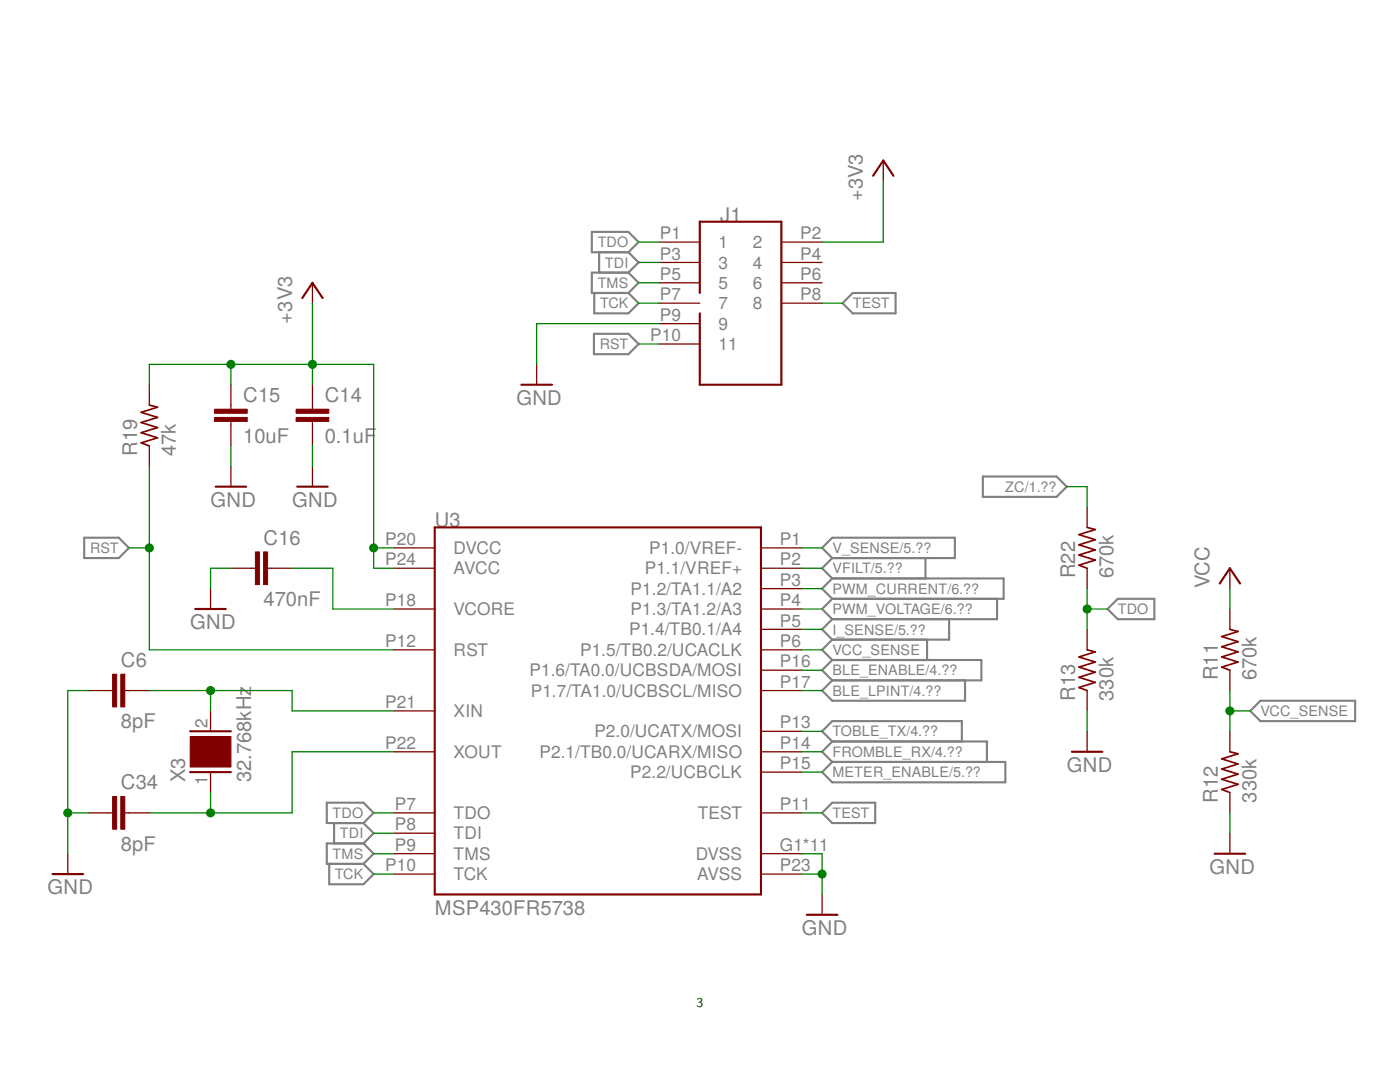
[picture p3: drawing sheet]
<svg xmlns="http://www.w3.org/2000/svg" width="279mm" height="216mm" viewBox="0 0 279 216" stroke-linecap="round" stroke-linejoin="round" font-family="sans-serif">
<g fill="none" stroke="#808080" stroke-width=".42">
<path d="M118.1 46.3h7.3l2 2-2 2h-7.3zM118.6 58.5v4h6.8l2-2-2-2M119.6 50.3v4.1M125.4 54.4h-7.3v4.1h7.3M125.4 50.3l2 2.1-2 2M125.4 54.4l2 2-2 2.1M170.2 58.5h8.5v4h-8.5l-2.1-2zM118.5 66.6h6.9l2 2-2 2.1h-6.9zM196.2 95.1h14.7l2 2-2 2h-14.7zM16.8 107.3h6.9l2 2-2 2.1h-6.9zM164.1 109.3l2-2h24.5v4.1h-24.5zM166.1 115.4h34.2v4.1h-34.2"/>
<path d="M166.1 115.4l-2 2.1 2 2M166.1 119.5l-2 2 2 2M166.1 111.4l-2 2 2 2M184.7 111.4v4M199 119.5v4h-32.9M166.1 131.7l-2 2 2 2.1M166.1 131.7h29.8v4.1h-29.8M166.1 123.5l-2 2.1 2 2M166.1 135.8l-2 2 2 2h26.5v-4M166.1 127.6l-2 2.1 2 2M185 127.6v4.1M189.4 123.5v4.1h-23.3"/>
<path d="M221 121.5l2.1-2h7.3v4h-7.3zM164.1 154.1l2-2.1h34.5v4.1h-34.5zM166.1 148l-2-2.1 2-2h25.9v4.1M166.1 148l-2 2 2 2M166.1 148h30.9v4M249.5 141.9l2-2.1h18.9v4.1h-18.9zM65.2 160.2h7.3l2.1 2-2.1 2h-7.3zM65.7 172.4v4h6.8l2.1-2-2.1-2M66.7 164.2v4.1M72.5 168.3h-7.3v4.1h7.3M72.5 164.2l2.1 2.1-2.1 2M72.5 168.3l2.1 2-2.1 2.1"/>
<path d="M164.1 162.2l2-2h8.6v4h-8.6z"/>
</g>
<g fill="none" stroke="#800000" stroke-width=".25">
<path d="M176.3 32v4.1M62.4 56.4v4.1M131.5 56.4h8.2M131.5 52.4h8.2M131.5 48.3h8.2M155.9 56.4h8.2M155.9 52.4h8.2M155.9 48.3h8.2M29.8 76.8v4M46.1 76.8v4.9M62.4 76.8v4.9M107.1 72.7v4.1"/>
<path d="M131.5 60.5h8.2M131.5 64.6h8.2M131.5 68.6h8.2M155.9 60.5h8.2M29.8 89v4M46.1 84.1v4.9M46.1 93v4.1M62.4 84.1v4.9M62.4 93v4.1M42 117.5v4M46.1 113.4h4.9M53.4 113.4h4.9"/>
<path d="M78.6 113.4h8.2M78.6 109.3h8.2M151.9 113.4h8.1M151.9 109.3h8.1M151.9 117.5h8.1M217 101.2v4M217 113.4v4.1M245.4 113.4v4.1M17.6 137.8h4.9M24.9 137.8h4.9M78.6 121.5h8.2M78.6 129.7h8.2"/>
<path d="M151.9 121.5h8.1M151.9 129.7h8.1M151.9 125.6h8.1M151.9 133.7h8.1M151.9 137.8h8.1M217 125.6v4.1M217 137.8v4.1M245.4 121.5v4.1M245.4 133.7v4.1M42 141.9v4M42 154.1v4M78.6 141.9h8.2"/>
<path d="M78.6 150h8.2M151.9 150h8.1M151.9 145.9h8.1M151.9 154.1h8.1M217 145.9v4.1M245.4 145.9v4.1M245.4 158.1v4.1M13.5 170.3v4.1M17.6 162.2h4.9M24.9 162.2h4.9M78.6 162.2h8.2M78.6 166.3h8.2"/>
<path d="M78.6 170.3h8.2M78.6 174.4h8.2M151.9 162.2h8.1M151.9 170.3h8.1M151.9 174.4h8.1M164.1 178.5v4M245.4 166.3v4"/>
</g>
<g fill="none" stroke="#800000" stroke-width=".42">
<path d="M174.2 35.1l2.1-3.1 2 3.1M60.3 59.5l2.1-3.1 2 3.1M139.7 58.5v-14.3h16.2v32.6h-16.2v-14.3M104.1 76.8h6.1M43 97.1h6.1M59.3 97.1h6.1M86.8 105.2h65.1v73.3h-65.1zM243.4 116.4l2-3 2.1 3M39 121.5h6.1M38 154.1h8.1M38 145.9h8.1M213.9 150h6.1"/>
<path d="M10.5 174.4h6.1M242.4 170.3h6.1M161 182.5h6.1"/>
</g>
<g fill="#800000" stroke="#800000" stroke-width=".2">
<path d="M59.1 83.3h6.5v.8h-6.5z"/>
<path d="M59.1 81.7h6.5v.8h-6.5z"/>
<path d="M42.8 83.3h6.5v.8h-6.5z"/>
<path d="M42.8 81.7h6.5v.8h-6.5z"/>
<path d="M52.6 110.1h.8v6.5h-.8z"/>
<path d="M51 110.1h.8v6.5h-.8z"/>
<path d="M38 147h8.1v6.1h-8.1z"/>
<path d="M24.1 134.5h.8v6.6h-.8z"/>
<path d="M22.5 134.5h.8v6.6h-.8z"/>
<path d="M24.1 158.9h.8v6.6h-.8z"/>
<path d="M22.5 158.9h.8v6.6h-.8z"/>
</g>
<path d="M29.8 80.8l1.6 .5-3.2 1 3.2 1-3.2 1 3.2 1-3.2 1 3.2 1.1-3.2 1 1.6 .6M217 105.2l1.6 .5-3.3 1 3.3 1-3.3 1 3.3 1-3.3 1 3.3 1.1-3.3 1 1.7 .6M217 129.7l1.6 .4-3.3 1 3.3 1-3.3 1 3.3 1-3.3 1 3.3 1.1-3.3 1 1.7 .6M245.4 125.6l1.7 .4-3.3 1 3.3 1-3.3 1.1 3.3 1-3.3 1 3.3 1-3.3 1 1.6 .6M245.4 150l1.7 .4-3.3 1 3.3 1-3.3 1.1 3.3 1-3.3 1 3.3 1-3.3 1 1.6 .6" fill="none" stroke="#800000" stroke-width=".34"/>
<g fill="none" stroke="#008000" stroke-width=".25">
<path d="M176.3 36.1v12.2h-12.2M127.4 48.3h4.1M127.4 52.4h4.1M127.4 56.4h4.1M29.8 76.8v-4.1h44.8v40.7h4M46.1 72.7v4.1M62.4 60.5v16.3M127.4 68.6h4.1M127.4 60.5h4.1M131.5 64.6h-24.4v8.1M164.1 60.5h4M29.8 93v36.7h48.8"/>
<path d="M46.1 89v4M62.4 89v4M212.9 97.1h4.1v4.1M25.7 109.3h4.1M46.1 113.4h-4.1v4.1M58.3 113.4h8.1v8.1h12.2M74.6 109.3h4M160 113.4h4.1M160 109.3h4.1M160 117.5h4.1M217 117.5v8.1M245.4 117.5v4"/>
<path d="M17.6 137.8h-4.1v32.5M29.8 137.8h28.5v4.1h20.3M42 137.8v4.1M160 137.8h4.1M160 129.7h4.1M160 121.5h4.1M160 133.7h4.1M160 125.6h4.1M217 121.5h4M245.4 137.8v8.1M42 158.1v4.1M78.6 150h-20.3v12.2h-28.5"/>
<path d="M160 154.1h4.1M160 150h4.1M160 145.9h4.1M217 141.9v4M245.4 141.9h4.1M13.5 162.2h4.1M74.6 170.3h4M74.6 174.4h4M74.6 162.2h4M74.6 166.3h4M160 170.3h4.1v8.2M160 174.4h4.1"/>
<path d="M160 162.2h4.1M245.4 162.2v4.1"/>
</g>
<g fill="#008000" stroke="#008000" stroke-width=".2">
<circle cx="164.1" cy="174.4" r=".8"/>
<circle cx="13.5" cy="162.2" r=".8"/>
<circle cx="62.4" cy="72.7" r=".8"/>
<circle cx="74.6" cy="109.3" r=".8"/>
<circle cx="46.1" cy="72.7" r=".8"/>
<circle cx="29.8" cy="109.3" r=".8"/>
<circle cx="217" cy="121.5" r=".8"/>
<circle cx="245.4" cy="141.9" r=".8"/>
<circle cx="42" cy="162.2" r=".8"/>
<circle cx="42" cy="137.8" r=".8"/>
</g>
<g font-size="4" fill="#808080">
<text x="172.2" y="40.2" transform="rotate(-90 172.2 40.2)">+3V3</text>
<text x="143.8" y="44.2">J1</text>
<text x="58.3" y="64.6" transform="rotate(-90 58.3 64.6)">+3V3</text>
<text x="48.6" y="80.2">C15</text>
<text x="64.8" y="80.2">C14</text>
<text x="103.1" y="80.8">GND</text>
<text x="48.5" y="88.4">10uF</text>
<text x="64.8" y="88.4">0.1uF</text>
<text x="27.4" y="91" transform="rotate(-90 27.4 91)">R19</text>
<text x="35.1" y="91" transform="rotate(-90 35.1 91)">47k</text>
<text x="42" y="101.2">GND</text>
<text x="58.3" y="101.2">GND</text>
<text x="86.8" y="105.3">U3</text>
<text x="52.6" y="108.7">C16</text>
<text x="214.6" y="115.4" transform="rotate(-90 214.6 115.4)">R22</text>
<text x="222.3" y="115.4" transform="rotate(-90 222.3 115.4)">670k</text>
<text x="241.4" y="117.4" transform="rotate(-90 241.4 117.4)">VCC</text>
<text x="38" y="125.6">GND</text>
<text x="52.6" y="120.9">470nF</text>
<text x="24.1" y="133.1">C6</text>
<text x="243" y="135.7" transform="rotate(-90 243 135.7)">R11</text>
<text x="250.7" y="135.8" transform="rotate(-90 250.7 135.8)">670k</text>
<text x="214.6" y="139.8" transform="rotate(-90 214.6 139.8)">R13</text>
<text x="222.3" y="139.8" transform="rotate(-90 222.3 139.8)">330k</text>
<text x="24.1" y="145.3">8pF</text>
<text x="212.9" y="154.1">GND</text>
<text x="24.1" y="157.5">C34</text>
<text x="36.9" y="156.1" transform="rotate(-90 36.9 156.1)">X3</text>
<text x="50.2" y="156.1" transform="rotate(-90 50.2 156.1)">32.768kHz</text>
<text x="243" y="160.1" transform="rotate(-90 243 160.1)">R12</text>
<text x="250.7" y="160.2" transform="rotate(-90 250.7 160.2)">330k</text>
<text x="24.1" y="169.7">8pF</text>
<text x="9.5" y="178.5">GND</text>
<text x="241.4" y="174.4">GND</text>
<text x="86.8" y="182.5">MSP430FR5738</text>
<text x="160" y="186.6">GND</text>
</g>
<g font-size="3.5" fill="#808080">
<text x="131.7" y="47.7">P1</text>
<text x="159.7" y="47.7">P2</text>
<text x="131.7" y="51.8">P3</text>
<text x="143.4" y="53.6">3</text>
<text x="143.4" y="49.5">1</text>
<text x="150.3" y="49.5">2</text>
<text x="150.3" y="53.6">4</text>
<text x="159.7" y="51.8">P4</text>
<text x="131.7" y="55.9">P5</text>
<text x="131.7" y="59.9">P7</text>
<text x="143.4" y="57.7">5</text>
<text x="150.3" y="57.6">6</text>
<text x="159.7" y="55.9">P6</text>
<text x="159.7" y="59.9">P8</text>
<text x="131.7" y="64">P9</text>
<text x="143.4" y="61.7">7</text>
<text x="143.4" y="65.8">9</text>
<text x="150.3" y="61.7">8</text>
<text x="129.8" y="68.1">P10</text>
<text x="143.4" y="69.9">11</text>
<text x="76.9" y="112.8">P24</text>
<text x="76.9" y="108.7">P20</text>
<text x="90.5" y="110.5">DVCC</text>
<text x="129.6" y="110.5">P1.0/VREF-</text>
<text x="155.6" y="108.7">P1</text>
<text x="155.6" y="112.8">P2</text>
<text x="90.5" y="114.6">AVCC</text>
<text x="125.9" y="118.7">P1.2/TA1.1/A2</text>
<text x="128.7" y="114.6">P1.1/VREF+</text>
<text x="155.6" y="116.9">P3</text>
<text x="76.9" y="121">P18</text>
<text x="90.5" y="122.7">VCORE</text>
<text x="125.9" y="122.7">P1.3/TA1.2/A3</text>
<text x="155.6" y="121">P4</text>
<text x="155.6" y="125">P5</text>
<text x="76.9" y="129.1">P12</text>
<text x="90.5" y="130.9">RST</text>
<text x="115.8" y="130.9">P1.5/TB0.2/UCACLK</text>
<text x="125.5" y="126.8">P1.4/TB0.1/A4</text>
<text x="155.6" y="129.1">P6</text>
<text x="105.7" y="134.9">P1.6/TA0.0/UCBSDA/MOSI</text>
<text x="155.6" y="133.2">P16</text>
<text x="155.6" y="137.2">P17</text>
<text x="76.9" y="141.3">P21</text>
<text x="90.5" y="143.1">XIN</text>
<text x="105.9" y="139">P1.7/TA1.0/UCBSCL/MISO</text>
<text x="41.4" y="145.4" transform="rotate(-90 41.4 145.4)">2</text>
<text x="76.9" y="149.4">P22</text>
<text x="118.6" y="147.1">P2.0/UCATX/MOSI</text>
<text x="155.6" y="145.4">P13</text>
<text x="155.6" y="149.4">P14</text>
<text x="90.5" y="151.2">XOUT</text>
<text x="107.7" y="151.2">P2.1/TB0.0/UCARX/MISO</text>
<text x="125.8" y="155.3">P2.2/UCBCLK</text>
<text x="155.6" y="153.5">P15</text>
<text x="41.4" y="156.6" transform="rotate(-90 41.4 156.6)">1</text>
<text x="78.8" y="161.6">P7</text>
<text x="155.6" y="161.6">P11</text>
<text x="78.8" y="165.7">P8</text>
<text x="90.5" y="163.4">TDO</text>
<text x="90.5" y="167.5">TDI</text>
<text x="139.3" y="163.4">TEST</text>
<text x="76.9" y="173.8">P10</text>
<text x="78.8" y="169.8">P9</text>
<text x="90.5" y="171.6">TMS</text>
<text x="138.9" y="171.6">DVSS</text>
<text x="155.6" y="173.8">P23</text>
<text x="155.6" y="169.8">G1*11</text>
<text x="90.5" y="175.6">TCK</text>
<text x="139.1" y="175.6">AVSS</text>
</g>
<g font-size="2.9" fill="#808080">
<text x="119.3" y="49.3">TDO</text>
<text x="120.7" y="53.4">TDI</text>
<text x="119.3" y="57.4">TMS</text>
<text x="119.7" y="61.5">TCK</text>
<text x="170.2" y="61.5">TEST</text>
<text x="119.7" y="69.7">RST</text>
<text x="200.6" y="98.1">ZC/1.??</text>
<text x="18" y="110.3">RST</text>
<text x="166.1" y="110.3">V_SENSE/5.??</text>
<text x="166.1" y="118.5">PWM_CURRENT/6.??</text>
<text x="166.1" y="114.4">VFILT/5.??</text>
<text x="166.1" y="122.5">PWM_VOLTAGE/6.??</text>
<text x="223.1" y="122.5">TDO</text>
<text x="166.1" y="126.6">I_SENSE/5.??</text>
<text x="166.1" y="130.7">VCC_SENSE</text>
<text x="166.1" y="134.7">BLE_ENABLE/4.??</text>
<text x="166.1" y="138.8">BLE_LPINT/4.??</text>
<text x="251.6" y="142.9">VCC_SENSE</text>
<text x="166.1" y="146.9">TOBLE_TX/4.??</text>
<text x="166.1" y="155.1">METER_ENABLE/5.??</text>
<text x="166.1" y="151">FROMBLE_RX/4.??</text>
<text x="66.4" y="163.2">TDO</text>
<text x="67.8" y="167.3">TDI</text>
<text x="166.1" y="163.2">TEST</text>
<text x="66.4" y="171.4">TMS</text>
<text x="66.9" y="175.4">TCK</text>
</g>
<text font-size="2.7" x="139" y="200.9">3</text>
</svg>
